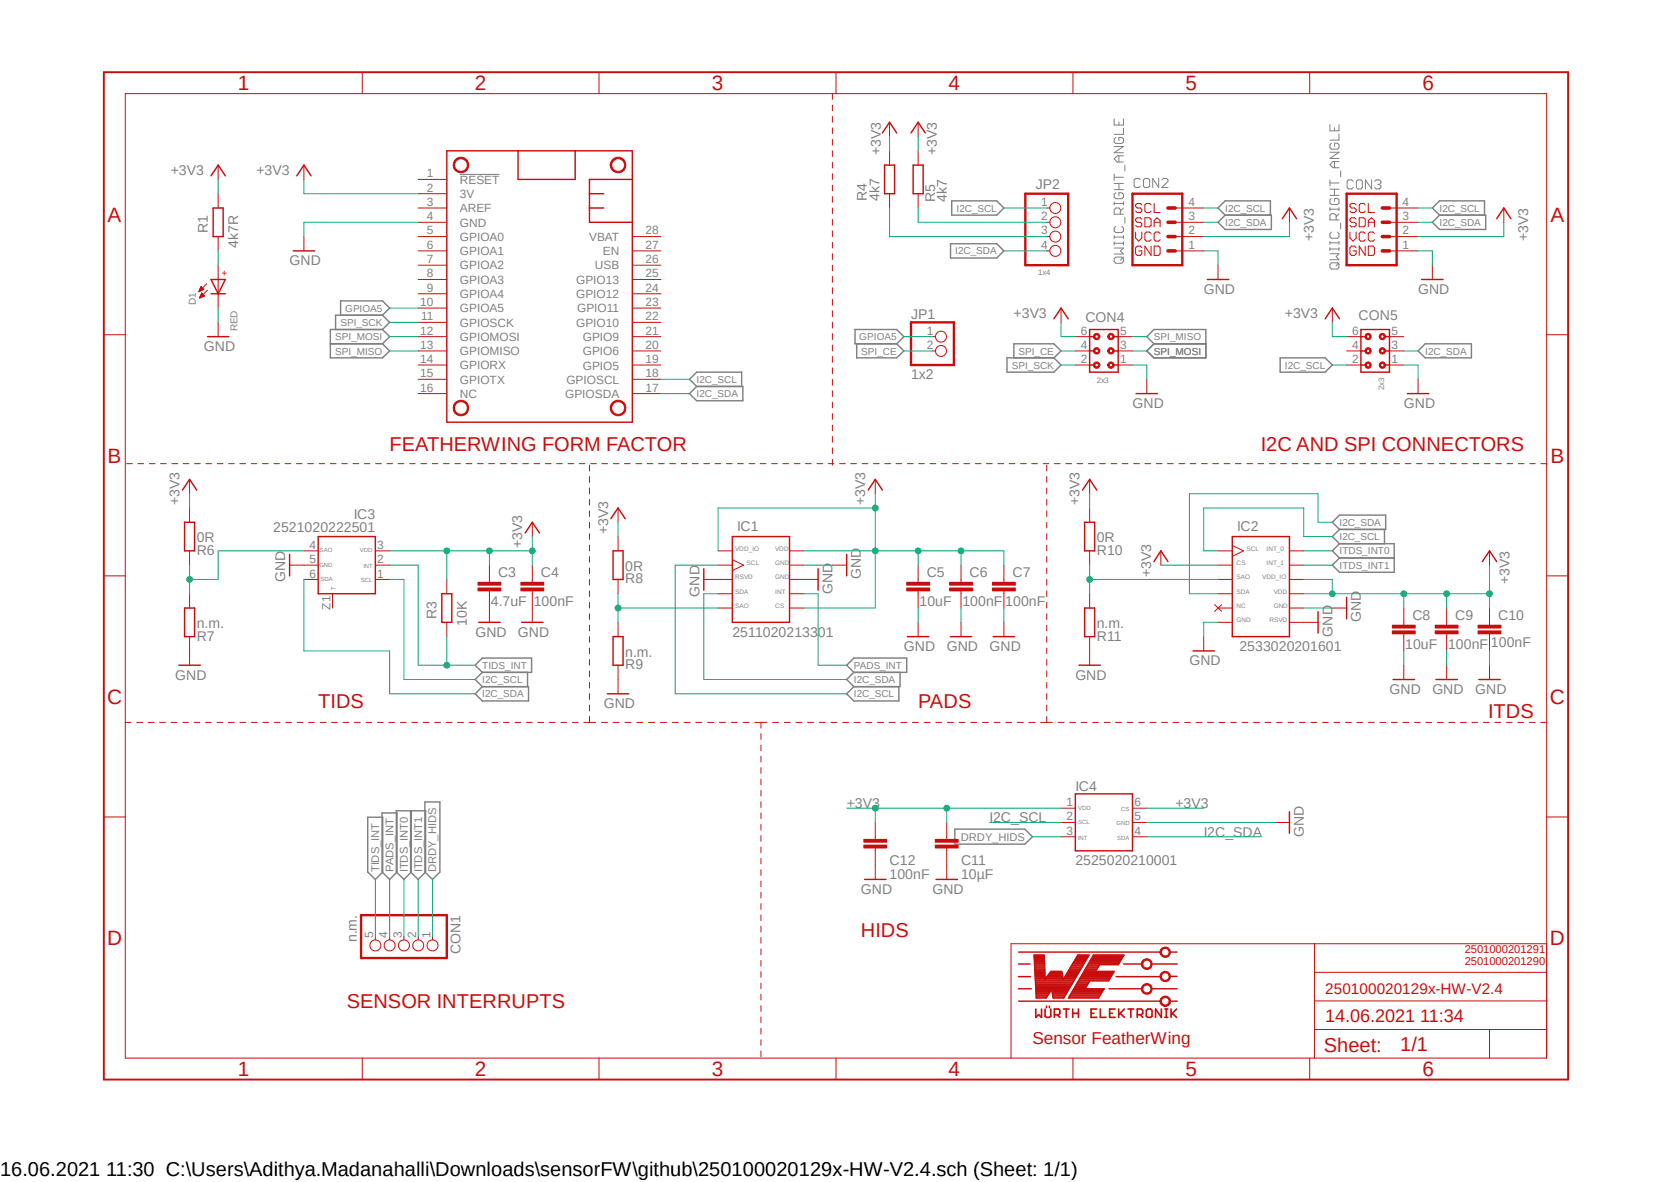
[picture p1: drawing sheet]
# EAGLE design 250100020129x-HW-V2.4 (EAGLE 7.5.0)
Assembly variants: active

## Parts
C3  4.7uF  C4.7UF0402_IPC  [C0402_IPC]
C4  100nF  C100NF0402_IPC  [C0402_IPC]
C5  10uF  C10UF0402_IPC  [C0402_IPC]
C6  100nF  C100NF0402_IPC  [C0402_IPC]
C7  100nF  C100NF0402_IPC  [C0402_IPC]
C8  10uF  C10UF0402_IPC  [C0402_IPC]
C9  100nF  C100NF0402_IPC  [C0402_IPC]
C10  100nF  C100NF0402_IPC  [C0402_IPC]
C11  10µF  C10UF0402_IPC  [C0402_IPC]
C12  100nF  C100NF0402_IPC  [C0402_IPC]
CON1  n.m.  PINHD-1X5/R  [1X05/R]  (not fitted in variant active)
CON2  QWIIC_RIGHT_ANGLE  QWIIC_CONNECTORJS-1MM  [JST04_1MM_RA]
CON3  QWIIC_RIGHT_ANGLE  QWIIC_CONNECTORJS-1MM  [JST04_1MM_RA]  (not fitted in variant active)
CON4  2x3  6130XX243121_613006243121  [613006243121]  (not fitted in variant active)
CON5  2x3  6130XX243121_613006243121  [613006243121]
D1  RED  WL-SMSW_1204_155124VS73200  [WL-SMSW_1204_A]
IC1  2511020213301  WSEN-PADS_2511020213301  [WSEN-PADS_2511020213301]
IC2  2533020201601  WSEN-ITDS_2533020201601  [WSEN-ITDS_2533020201601]
IC3  2521020222501  WSEN-TIDS_2521020222501  [WSEN-TIDS_2521020222501]
IC4  2525020210001  WSEN-HIDS_2525020210001  [WSEN-HIDS_2525020210001]
JP1  1x2  PINHD-1X2/R  [1X02/R]
JP2  1x4  PINHD-1X4/R  [1X04/R]
MS1  FEATHERWING  [FEATHERWING]
R1  4k7R  R4K70402_IPC  [R0402_IPC]
R3  10K  R10KR0402_IPC  [R0402_IPC]
R4  4k7  R4K70402_IPC  [R0402_IPC]
R5  4k7  R4K70402_IPC  [R0402_IPC]
R6  0R  R0R0402_IPC  [R0402_IPC]
R7  n.m.  R0402_IPC  [R0402_IPC]
R8  0R  R0R0402_IPC  [R0402_IPC]
R9  n.m.  R0402_IPC  [R0402_IPC]
R10  0R  R0R0402_IPC  [R0402_IPC]
R11  n.m.  R0402_IPC  [R0402_IPC]

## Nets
+3V3: C3.1 C4.1 C5.1 C6.1 C7.1 C8.1 C9.1 C10.1 C11.2 C12.2 CON2.2 CON3.2 CON4.6 CON5.6 IC1.1(VDD_IO) IC1.6(CS) IC1.10(VDD) IC2.2(CS) IC2.9(VDD) IC2.10(VDD_IO) IC3.3(VDD) IC4.1(VDD) IC4.6(CS) MS1.2(3V) R1.2 R3.2 R4.2 R5.2 R6.2 R8.2 R10.2
DRDY_HIDS: CON1.1 IC4.3(INT)
GND: C3.2 C4.2 C5.2 C6.2 C7.2 C8.2 C9.2 C10.2 C11.1 C12.1 CON2.1 CON3.1 CON4.1 CON5.1 D1.1(-) IC1.3(RSVD) IC1.8(GND) IC1.9(GND) IC2.6(GND) IC2.7(RSVD) IC2.8(GND) IC3.5(GND) IC4.5(GND) MS1.4(GND) R7.1 R9.1 R11.1
GPIOA5: JP1.1 MS1.10(GPIOA5)
I2C_SCL: CON2.4 CON3.4 CON5.2 IC1.2(SCL) IC2.1(SCL) IC3.1(SCL) IC4.2(SCL) JP2.1 MS1.18(GPIOSCL)
I2C_SDA: CON2.3 CON3.3 CON5.3 IC1.4(SDA) IC2.4(SDA) IC3.6(SDA) IC4.4(SDA) JP2.4 MS1.17(GPIOSDA)
ITDS_INT0: CON1.3 IC2.12(INT_0)
ITDS_INT1: CON1.2 IC2.11(INT_1)
N$1: D1.2(+) R1.1
N$2: JP2.2 R5.1
N$3: JP2.3 R4.1
N$8: IC3.4(SAO) R6.1 R7.2
N$10: IC2.3(SAO) R10.1 R11.2
N$17: IC1.5(SAO) R8.1 R9.2
PADS_INT: CON1.4 IC1.7(INT)
SPI_CE: CON4.4 JP1.2
SPI_MISO: CON4.5 MS1.13(GPIOMISO)
SPI_MOSI: CON4.3 MS1.12(GPIOMOSI)
SPI_SCK: CON4.2 MS1.11(GPIOSCK)
TIDS_INT: CON1.5 IC3.2(INT) R3.1
Unconnected: CON5.4 CON5.5 IC2.5(NC) IC3.Z1 MS1.1(!RESET) MS1.3(AREF) MS1.5(GPIOA0) MS1.6(GPIOA1) MS1.7(GPIOA2) MS1.8(GPIOA3) MS1.9(GPIOA4) MS1.14(GPIORX) MS1.15(GPIOTX) MS1.16(NC) MS1.19(GPIO5) MS1.20(GPIO6) MS1.21(GPIO9) MS1.22(GPIO10) MS1.23(GPIO11) MS1.24(GPIO12) MS1.25(GPIO13) MS1.26(USB) MS1.27(EN) MS1.28(VBAT)

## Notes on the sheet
- FEATHERWING FORM FACTOR | I2C AND SPI CONNECTORS
- TIDS | PADS
- ITDS
- HIDS
- 2501000201291
- 2501000201290
- SENSOR INTERRUPTS
- Sensor FeatherWing

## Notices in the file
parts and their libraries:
155124VS73200_Eagle_WL-SMSW_rev19a: Copyright: Würth Elektronik
